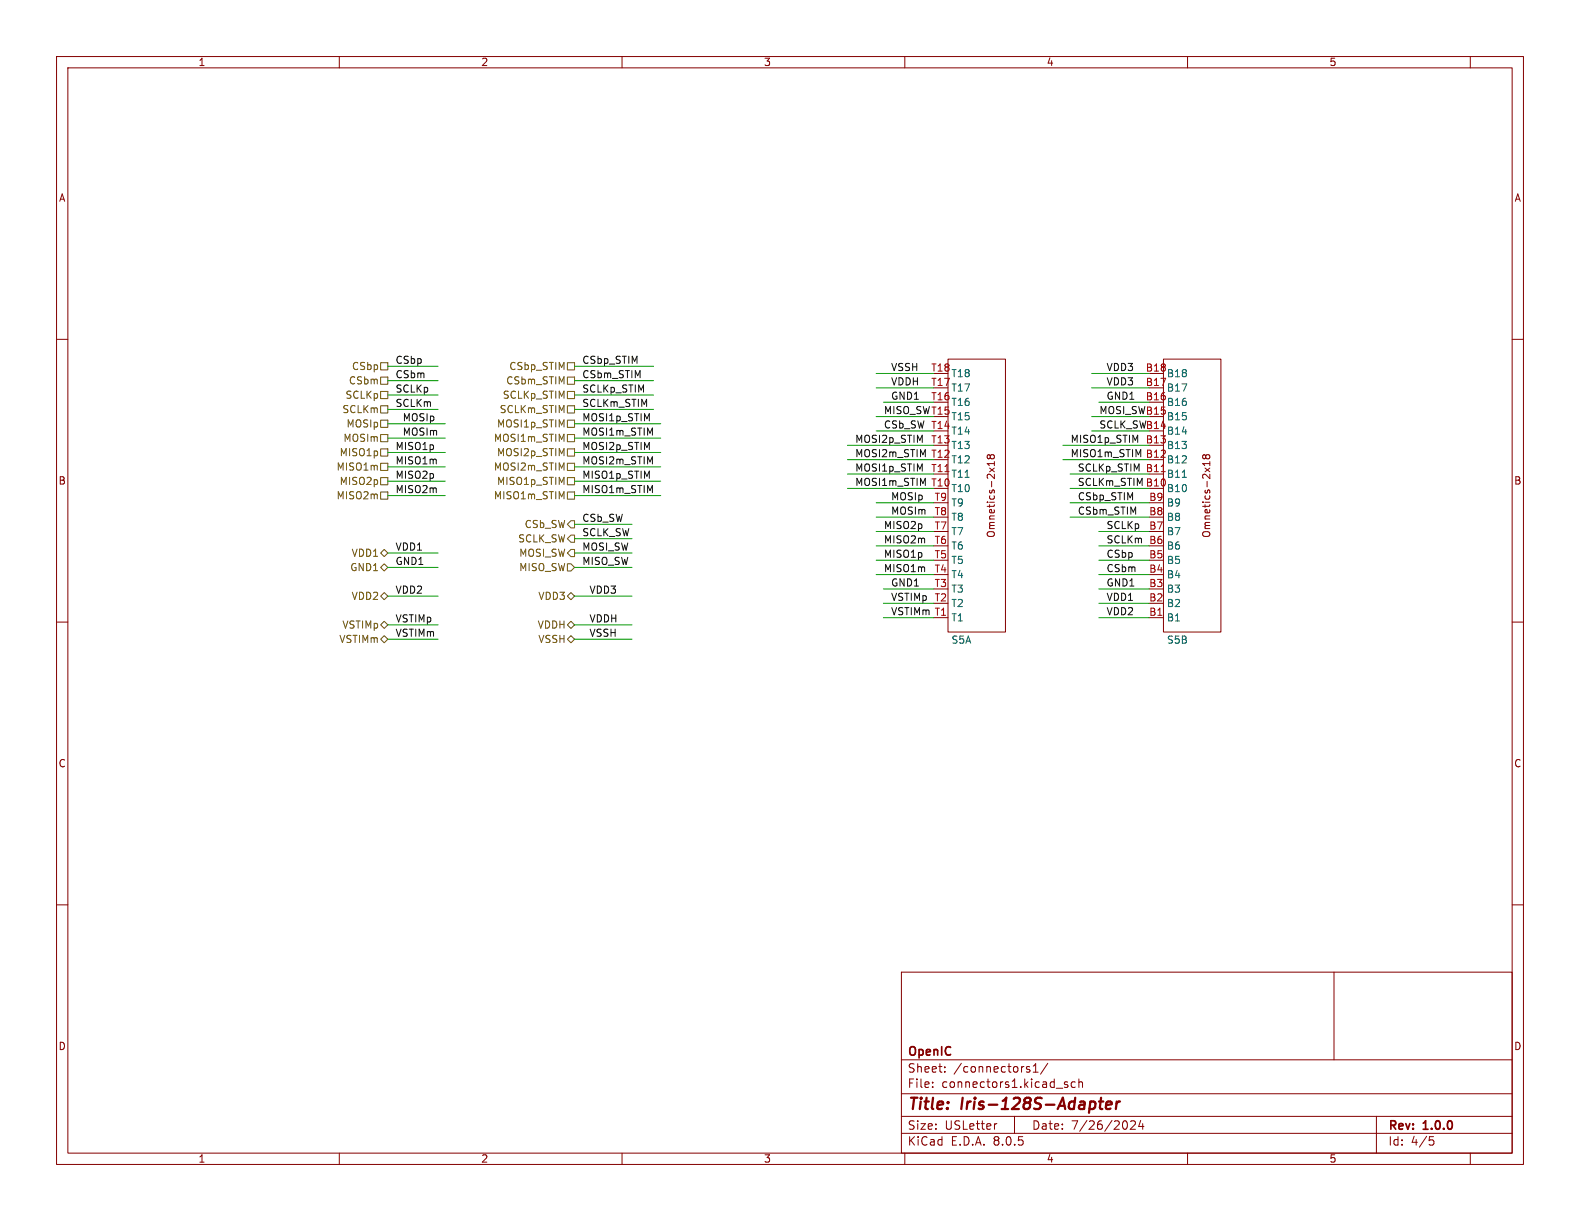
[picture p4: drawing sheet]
<svg xmlns="http://www.w3.org/2000/svg" width="279mm" height="216mm" viewBox="0 0 279 216" stroke-linecap="round" stroke-linejoin="round" font-family="sans-serif">
<g fill="none" stroke="#840000" stroke-width=".18">
<path d="M10 10h259.4v195.9h-259.4zM12 12h255.4v191.9h-255.4zM60 10v2M110 10v2M160 10v2M210 10v2M260 10v2M10 60h2M267.4 60h2M167.6 63.5h10.2v48.3h-10.2zM205.7 63.5h10.2v48.3h-10.2zM175 82.8l.8 .6"/>
<path d="M175.1 80.6l.3-.2 .3 .1 .1 .1v.4l-.2 .1h-.4l-.1-.2M175.1 80.6l-.2-.2-.3 .2v.3l.2 .2 .3-.2M175.1 80.6v.3M175.8 82.8l-.8 .6M175.8 81.6v.7M175.8 82h-1.2l.3 .3M213.1 82.8l.8 .6M213.2 80.6l-.2-.2-.3 .2v.3l.2 .2 .3-.2M213.2 80.6l.3-.2 .3 .1 .1 .1v.4l-.2 .1h-.4l-.1-.2M213.2 80.6v.3M213.9 82h-1.2l.3 .3M213.9 82.8l-.8 .6"/>
<path d="M213.9 81.6v.7M10 110h2M165.1 109.2h2.5M203.2 109.2h2.5M267.4 110h2M10 160h2M267.4 160h2M159.4 171.9h108v32h-108zM235.9 171.9v15.5M159.4 197.4h108M159.4 193.4h108M159.4 187.4h108"/>
<path d="M164.9 192.1v.2M164.9 191.4v.1M167.1 189.4v.2M167.1 188.7v.1M176.3 198.7l-.3 .1M179.4 197.4v3M181.9 189.1l.2 .2-.2 .3M181.9 188.6l.2 .1M182.7 189.6h.9M182.7 188.5l.4-.4v1.5M185.3 188l-1.3 1.9M188.3 191.7l.5 .2 .1 .2-.3 .2-.4-.1"/>
<path d="M188.3 191.4h.5M190.1 191.4l-.4-.1-.3 .3v.4l.2 .2h.5M190.8 191.4l.2-.1 .4 .1v.9M190.8 190.8v1.5M199.9 198.3l.6-.1 .2 .1 .1 .3-.9 1.1h.9M201.7 198.1l-.3 1.1h.9M202.1 198.7v1M243.4 197.4v6.5M60 203.9v2M110 203.9v2M159.4 200.4h108M160 203.9v2"/>
<path d="M210 203.9v2M252.8 201h.7M252.9 201.6h.4l.3 .2-.2 .6-.5 .1M260 203.9v2"/>
</g>
<path d="M194.3 194.8h.8M194.7 194.1l-.2 1.7 .1 .2 .3 .1M195.6 195.4l1-.2-.1-.3-.2-.1-.5 .1-.3 .9 .3 .3 .6-.1M197.5 194.8l-.2 1.3M198.1 194.8l-.4 .1-.3 .3" fill="none" stroke="#840000" stroke-width=".4"/>
<path d="M209.1 84.4h.7" fill="none" stroke="#006464" stroke-width=".18"/>
<path d="M205.3 83.4h.8" fill="none" stroke="#a90000" stroke-width=".18"/>
<g fill="none" stroke="#725600" stroke-width=".18">
<path d="M67.3 64.1h1.3v1.3h-1.3zM67.3 66.7h1.3v1.2h-1.3zM67.3 69.2h1.3v1.3h-1.3zM67.3 79.4h1.3v1.2h-1.3zM67.3 71.8h1.3v1.2h-1.3zM67.3 76.8h1.3v1.3h-1.3zM67.3 74.3h1.3v1.3h-1.3zM100.3 69.2h1.3v1.3h-1.3zM100.3 71.8h1.3v1.2h-1.3zM100.3 76.8h1.3v1.3h-1.3zM100.3 74.3h1.3v1.3h-1.3zM100.3 79.4h1.3v1.2h-1.3z"/>
<path d="M100.3 66.7h1.3v1.2h-1.3zM100.3 64.1h1.3v1.3h-1.3zM67.3 97.8l.6-.6 .7 .6-.7 .6zM67.3 81.9h1.3v1.3h-1.3zM67.3 84.5h1.3v1.2h-1.3zM67.3 87h1.3v1.3h-1.3zM100.3 87h1.3v1.3h-1.3zM100.3 84.5h1.3v1.2h-1.3zM100.3 81.9h1.3v1.3h-1.3zM100.3 99.7h.7l.6 .6-.6 .7h-.7zM101 97.2h.6v1.2h-.6l-.7-.6zM101 92.1h.6v1.2h-.6l-.7-.6z"/>
<path d="M101 94.6h.6v1.3h-.6l-.7-.6zM67.3 113l.6-.6 .7 .6-.7 .7zM67.3 100.3l.6-.6 .7 .6-.7 .7zM67.3 105.4l.6-.6 .7 .6-.7 .6zM67.3 110.5l.6-.6 .7 .6-.7 .6zM100.3 113l.7-.6 .6 .6-.6 .7zM100.3 105.4l.7-.6 .6 .6-.6 .6zM100.3 110.5l.7-.6 .6 .6-.6 .6z"/>
</g>
<g fill="none" stroke="#009600" stroke-width=".18">
<path d="M68.6 67.3h8.9M68.6 64.8h8.9M68.6 69.9h8.9M68.6 72.4h8.9M68.6 77.5h10.1M68.6 74.9h10.1M101.6 67.3h14M101.6 64.8h14M101.6 69.9h14M101.6 72.4h14M101.6 77.5h15.2M101.6 74.9h15.2"/>
<path d="M149.9 78.7h15.2M154.9 66h10.2M154.9 68.6h10.2M154.9 76.2h10.2M154.9 73.7h10.2M156.2 71.1h8.9M188 78.7h15.2M193 66h10.2M193 68.6h10.2M193 76.2h10.2M193 73.7h10.2M194.3 71.1h8.9"/>
<path d="M68.6 97.8h8.9M68.6 87.6h10.1M68.6 85.1h10.1M68.6 80h10.1M68.6 82.6h10.1M101.6 97.8h10.2M101.6 92.7h10.2M101.6 87.6h15.2M101.6 85.1h15.2M101.6 80h15.2M101.6 82.6h15.2M101.6 95.3h10.2"/>
<path d="M149.9 83.8h15.2M149.9 81.3h15.2M149.9 86.4h15.2M154.9 88.9h10.2M154.9 91.4h10.2M154.9 99.1h10.2M154.9 94h10.2M154.9 96.5h10.2M188 81.3h15.2M189.2 88.9h14M189.2 91.4h14M189.2 83.8h14"/>
<path d="M189.2 86.4h14M194.3 99.1h8.9M194.3 94h8.9M194.3 96.5h8.9M68.6 105.4h8.9M68.6 110.5h8.9M68.6 113h8.9M68.6 100.3h8.9M101.6 105.4h10.2M101.6 110.5h10.2M101.6 113h10.2M101.6 100.3h10.2"/>
<path d="M154.9 101.6h10.2M156.2 104.1h8.9M156.2 106.7h8.9M156.2 109.2h8.9M194.3 104.1h8.9M194.3 106.7h8.9M194.3 109.2h8.9M194.3 101.6h8.9"/>
</g>
<g font-size="2.8" fill="#840000">
<text x="160.4" y="196.8">Title:</text>
<text x="170.1" y="196.8">Iris-128S-Adapter</text>
</g>
<g font-size="2.1" fill="#840000">
<text x="160.4" y="189.9">Sheet:</text>
<text x="160.4" y="187.1">OpenIC</text>
<text x="168.6" y="189.9">/connectors1/</text>
<text x="160.4" y="192.6">File:</text>
<text x="166.5" y="192.6">connectors1.kicad_sch</text>
<text x="160.4" y="202.8">KiCad</text>
<text x="160.4" y="200">Size:</text>
<text x="167.1" y="200">USLetter</text>
<text x="168.1" y="202.8">E.D.A.</text>
<text x="175.7" y="202.8">8.0.5</text>
<text x="182.4" y="200">Date:</text>
<text x="189.4" y="200">7/26/2024</text>
<text x="245.4" y="200.2">Rev:</text>
<text x="245.4" y="202.8">Id:</text>
<text x="249.5" y="202.8">4/5</text>
<text x="251.8" y="200.2">1.0.0</text>
</g>
<g font-size="1.8" fill="#840000">
<text x="35" y="11.9">1</text>
<text x="85" y="11.9">2</text>
<text x="135" y="11.9">3</text>
<text x="185" y="11.9">4</text>
<text x="235" y="11.9">5</text>
<text x="10.3" y="35.9">A</text>
<text x="267.7" y="35.9">A</text>
<text x="10.3" y="85.9">B</text>
<text x="267.7" y="85.9">B</text>
<text x="176.1" y="95.2" transform="rotate(-90 176.1 95.2)">Omnetics-2x18</text>
<text x="214.2" y="95.2" transform="rotate(-90 214.2 95.2)">Omnetics-2x18</text>
<text x="10.3" y="135.9">C</text>
<text x="267.7" y="135.9">C</text>
<text x="10.3" y="185.9">D</text>
<text x="267.7" y="185.9">D</text>
<text x="35" y="205.8">1</text>
<text x="85" y="205.8">2</text>
<text x="135" y="205.8">3</text>
<text x="185" y="205.8">4</text>
<text x="235" y="205.8">5</text>
</g>
<g font-size="1.8" fill="#725600">
<text x="62.1" y="65.6">CSbp</text>
<text x="90" y="65.6">CSbp_STIM</text>
<text x="61" y="70.7">SCLKp</text>
<text x="61.6" y="68.2">CSbm</text>
<text x="88.8" y="70.7">SCLKp_STIM</text>
<text x="89.4" y="68.2">CSbm_STIM</text>
<text x="60.4" y="73.3">SCLKm</text>
<text x="61.2" y="75.8">MOSIp</text>
<text x="87.8" y="75.8">MOSI1p_STIM</text>
<text x="88.3" y="73.3">SCLKm_STIM</text>
<text x="59.4" y="83.4">MISO1m</text>
<text x="60" y="80.9">MISO1p</text>
<text x="60.6" y="78.3">MOSIm</text>
<text x="87.2" y="83.4">MOSI2m_STIM</text>
<text x="87.2" y="78.3">MOSI1m_STIM</text>
<text x="87.8" y="80.9">MOSI2p_STIM</text>
<text x="59.4" y="88.5">MISO2m</text>
<text x="60" y="86">MISO2p</text>
<text x="87.2" y="88.5">MISO1m_STIM</text>
<text x="87.8" y="86">MISO1p_STIM</text>
<text x="92.7" y="93.6">CSb_SW</text>
<text x="61.8" y="101.2">GND1</text>
<text x="62.1" y="98.7">VDD1</text>
<text x="91.5" y="96.1">SCLK_SW</text>
<text x="91.7" y="98.7">MOSI_SW</text>
<text x="91.7" y="101.2">MISO_SW</text>
<text x="62.1" y="106.3">VDD2</text>
<text x="95.1" y="106.3">VDD3</text>
<text x="59.9" y="113.9">VSTIMm</text>
<text x="60.4" y="111.4">VSTIMp</text>
<text x="95" y="111.4">VDDH</text>
<text x="95.1" y="113.9">VSSH</text>
</g>
<g font-size="1.8" fill="#0f0f0f">
<text x="69.8" y="64.4">CSbp</text>
<text x="102.9" y="64.4">CSbp_STIM</text>
<text x="157.5" y="65.7">VSSH</text>
<text x="195.6" y="65.7">VDD3</text>
<text x="69.8" y="67">CSbm</text>
<text x="69.8" y="69.5">SCLKp</text>
<text x="102.9" y="69.5">SCLKp_STIM</text>
<text x="102.9" y="67">CSbm_STIM</text>
<text x="157.5" y="68.2">VDDH</text>
<text x="157.5" y="70.8">GND1</text>
<text x="195.6" y="68.2">VDD3</text>
<text x="195.6" y="70.8">GND1</text>
<text x="69.8" y="72">SCLKm</text>
<text x="71.1" y="74.6">MOSIp</text>
<text x="71.1" y="77.1">MOSIm</text>
<text x="102.9" y="72">SCLKm_STIM</text>
<text x="102.9" y="74.6">MOSI1p_STIM</text>
<text x="102.9" y="77.1">MOSI1m_STIM</text>
<text x="156.2" y="75.9">CSb_SW T14</text>
<text x="156.2" y="73.3">MISO_SWT15</text>
<text x="194.3" y="75.9">SCLK_SWB14</text>
<text x="194.3" y="73.3">MOSI_SWB15</text>
<text x="69.8" y="79.7">MISO1p</text>
<text x="69.8" y="82.2">MISO1m</text>
<text x="102.9" y="82.2">MOSI2m_STIM</text>
<text x="102.9" y="79.7">MOSI2p_STIM</text>
<text x="151.1" y="83.5">MOSI1p_STIM</text>
<text x="151.1" y="78.4">MOSI2p_STIM</text>
<text x="151.1" y="80.9">MOSI2m_STIM</text>
<text x="189.2" y="78.4">MISO1p_STIM</text>
<text x="189.2" y="80.9">MISO1m_STIM B12</text>
<text x="190.5" y="83.5">SCLKp_STIM B11</text>
<text x="69.8" y="84.7">MISO2p</text>
<text x="69.8" y="87.3">MISO2m</text>
<text x="102.9" y="87.3">MISO1m_STIM</text>
<text x="102.9" y="84.7">MISO1p_STIM</text>
<text x="151.1" y="86">MOSI1m_STIM</text>
<text x="157.5" y="88.6">MOSIp</text>
<text x="190.5" y="88.6">CSbp_STIM</text>
<text x="190.5" y="86">SCLKm_STIM B10</text>
<text x="102.9" y="94.9">SCLK_SW</text>
<text x="102.9" y="92.4">CSb_SW</text>
<text x="156.2" y="93.6">MISO2p</text>
<text x="157.5" y="91.1">MOSIm</text>
<text x="190.5" y="91.1">CSbm_STIM</text>
<text x="195.6" y="93.6">SCLKp</text>
<text x="69.8" y="100">GND1</text>
<text x="69.8" y="97.4">VDD1</text>
<text x="102.9" y="100">MISO_SW</text>
<text x="102.9" y="97.4">MOSI_SW</text>
<text x="156.2" y="101.3">MISO1m</text>
<text x="156.2" y="96.2">MISO2m</text>
<text x="156.2" y="98.7">MISO1p</text>
<text x="195.6" y="101.3">CSbm</text>
<text x="195.6" y="96.2">SCLKm</text>
<text x="195.6" y="98.7">CSbp</text>
<text x="69.8" y="105.1">VDD2</text>
<text x="104.1" y="105.1">VDD3</text>
<text x="157.5" y="103.8">GND1</text>
<text x="157.5" y="106.3">VSTIMp</text>
<text x="195.6" y="106.3">VDD1</text>
<text x="195.6" y="103.8">GND1</text>
<text x="69.8" y="110.1">VSTIMp</text>
<text x="69.8" y="112.7">VSTIMm</text>
<text x="104.1" y="110.1">VDDH</text>
<text x="104.1" y="112.7">VSSH</text>
<text x="157.5" y="108.9">VSTIMm T1</text>
<text x="195.6" y="108.9">VDD2</text>
</g>
<g font-size="1.8" fill="#a90000">
<text x="164.6" y="65.8">T18</text>
<text x="202.5" y="65.8">B18</text>
<text x="164.6" y="70.9">T16</text>
<text x="164.6" y="68.3">T17</text>
<text x="202.5" y="70.9">B16</text>
<text x="202.5" y="68.3">B17</text>
<text x="168.1" y="74.5">T15</text>
<text x="206.2" y="74.5">B15</text>
<text x="164.6" y="83.6">T11</text>
<text x="164.6" y="81">T12</text>
<text x="164.6" y="78.5">T13</text>
<text x="202.5" y="78.5">B13</text>
<text x="164.6" y="86.1">T10</text>
<text x="165.2" y="88.6">T9</text>
<text x="203.1" y="88.6">B9</text>
<text x="206.2" y="87.2">B10</text>
<text x="165.2" y="93.7">T7</text>
<text x="165.2" y="91.2">T8</text>
<text x="203.1" y="93.7">B7</text>
<text x="203.1" y="91.2">B8</text>
<text x="165.2" y="101.3">T4</text>
<text x="165.2" y="98.8">T5</text>
<text x="165.2" y="96.3">T6</text>
<text x="203.1" y="101.3">B4</text>
<text x="203.1" y="98.8">B5</text>
<text x="203.1" y="96.3">B6</text>
<text x="165.2" y="106.4">T2</text>
<text x="165.2" y="103.9">T3</text>
<text x="203.1" y="106.4">B2</text>
<text x="203.1" y="103.9">B3</text>
<text x="203.1" y="109">B1</text>
</g>
<g font-size="1.8" fill="#006464">
<text x="168.1" y="72">T16</text>
<text x="168.1" y="69.4">T17</text>
<text x="168.1" y="66.9">T18</text>
<text x="206.2" y="72">B16</text>
<text x="206.2" y="69.4">B17</text>
<text x="206.2" y="66.9">B18</text>
<text x="168.1" y="77.1">T14</text>
<text x="206.2" y="77.1">B14</text>
<text x="168.1" y="82.1">T12</text>
<text x="168.1" y="79.6">T13</text>
<text x="206.2" y="82.1">B12</text>
<text x="206.2" y="79.6">B13</text>
<text x="168.1" y="87.2">T10</text>
<text x="168.1" y="84.7">T11</text>
<text x="168.1" y="89.8">T9</text>
<text x="206.2" y="84.7">B11</text>
<text x="206.2" y="89.8">B9</text>
<text x="168.1" y="94.8">T7</text>
<text x="168.1" y="92.3">T8</text>
<text x="206.2" y="94.8">B7</text>
<text x="206.2" y="92.3">B8</text>
<text x="168.1" y="99.9">T5</text>
<text x="168.1" y="97.4">T6</text>
<text x="206.2" y="99.9">B5</text>
<text x="206.2" y="97.4">B6</text>
<text x="168.1" y="107.5">T2</text>
<text x="168.1" y="105">T3</text>
<text x="168.1" y="102.5">T4</text>
<text x="206.2" y="107.5">B2</text>
<text x="206.2" y="105">B3</text>
<text x="206.2" y="102.5">B4</text>
<text x="168.1" y="110.1">T1</text>
<text x="206.2" y="110.1">B1</text>
<text x="168.2" y="114">S5A</text>
<text x="206.3" y="114">S5B</text>
</g>
</svg>
